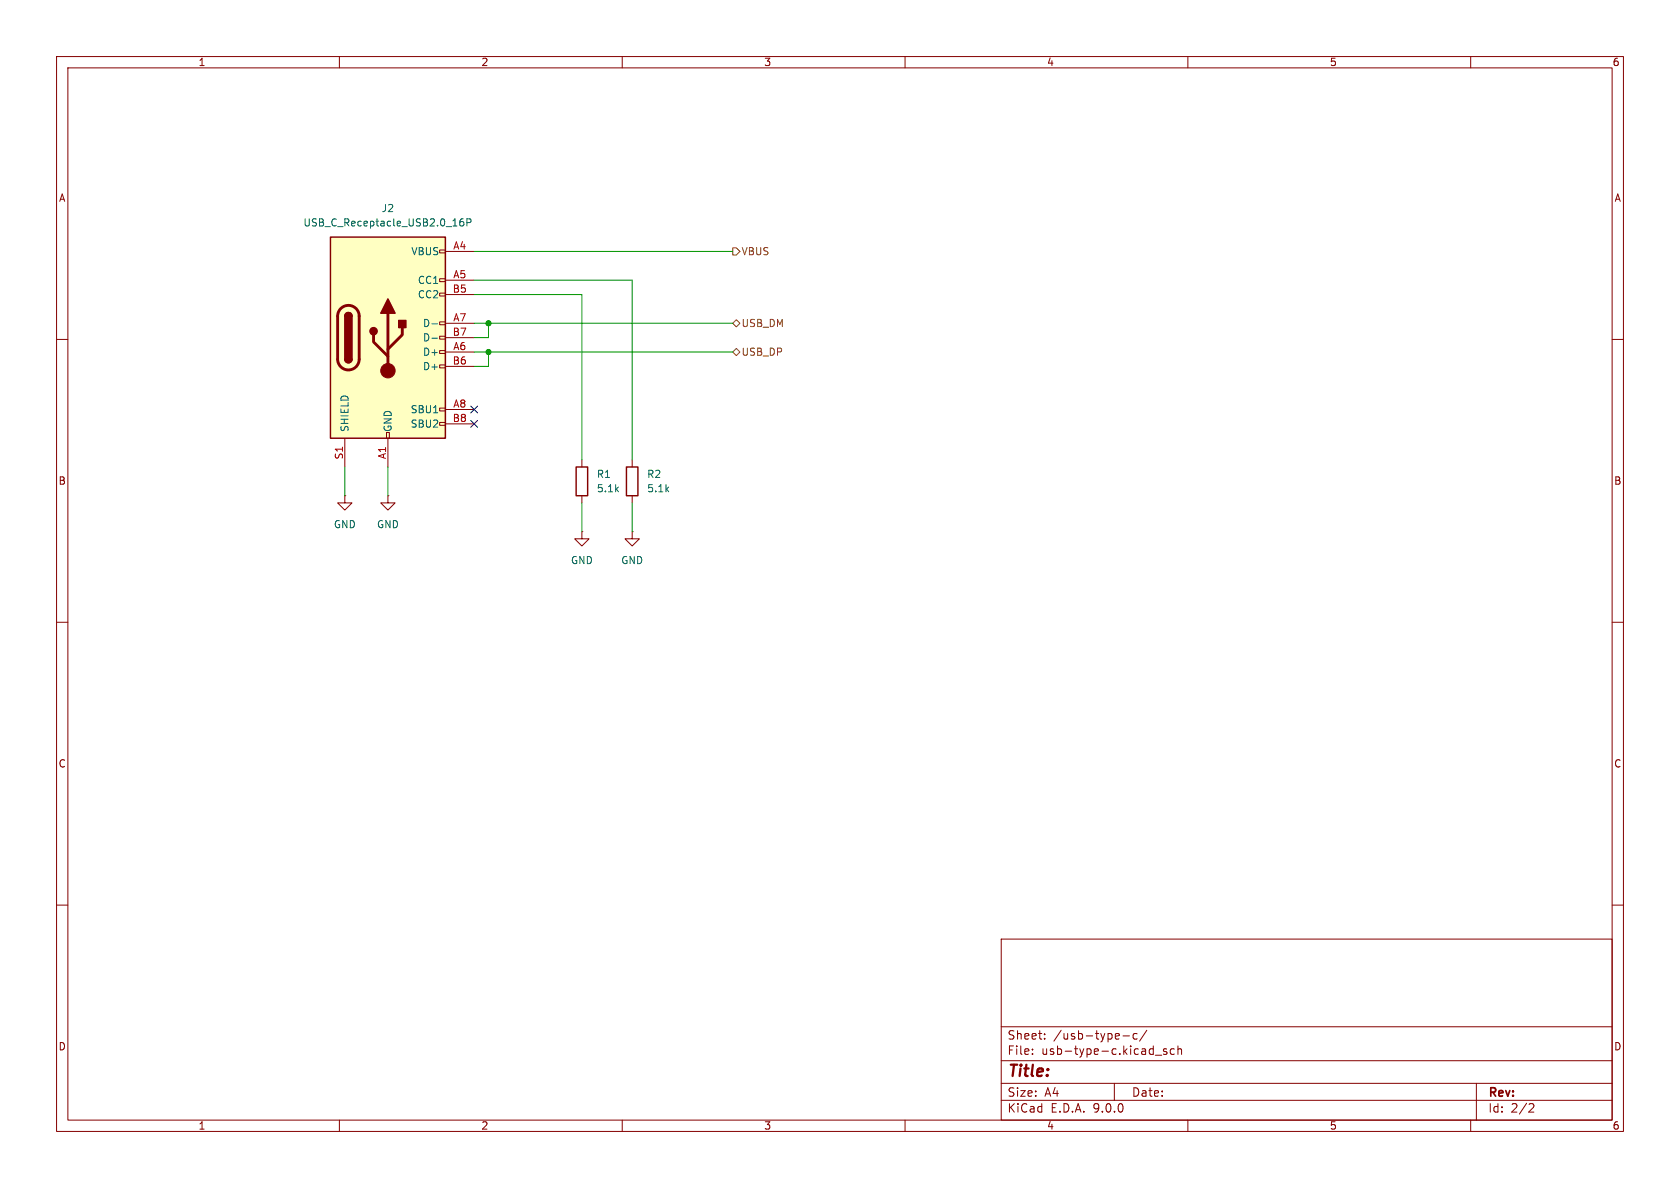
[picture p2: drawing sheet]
<svg xmlns="http://www.w3.org/2000/svg" width="297mm" height="210mm" viewBox="0 0 297 210" stroke-linecap="round" stroke-linejoin="round" font-family="sans-serif">
<g fill="none" stroke="#840000" stroke-width=".18">
<path d="M10 10h277v190h-277zM12 12h273v186h-273zM60 10v2M110 10v2M160 10v2M210 10v2M260 10v2M10 60h2M285 60h2M61 87.6v1.3h1.2l-1.2 1.3-1.3-1.3h1.3M61 87.6h.1M68.6 87.6v1.3h1.2l-1.2 1.3-1.3-1.3h1.3"/>
<path d="M68.6 87.6h.1M102.9 94v1.3h1.2l-1.2 1.2-1.3-1.2h1.3M102.9 94h.1M102.9 81.3v1.3M102.9 87.6v1.3M111.8 94v1.3h1.2l-1.2 1.2-1.3-1.2h1.3M111.8 94h.1M111.8 81.3v1.3M111.8 87.6v1.3M10 110h2M285 110h2M10 160h2"/>
<path d="M177 166h108v32h-108zM285 160h2M60 198v2M110 198v2M160 198v2M177 194.5h108M177 191.5h108M177 187.5h108M177 181.5h108M182.5 186.3v.1M182.5 185.5v.1M184.7 183.6v.1"/>
<path d="M184.7 182.8v.1M197 191.5v3M198.5 183.1h1.2M201 182.8l-.4-.1-.3 .3v.4l.2 .2h.5M202.7 182.1l-1.2 2M204.2 186.5h1.2M206.2 185.5l-.3-.1-.2 .2v.2l.5 .2v.3h-.5M207.6 185.5l-.4-.1-.3 .3v.4l.1 .2h.6M208.2 185.5l.3-.1 .3 .1 .1 .9M208.2 184.9v1.5M210 198v2M260 198v2"/>
<path d="M261 191.5v6.5M270.5 195.1l.5 .1 .2 .3-1 1.1h1"/>
</g>
<path d="M101.9 82.6h2v5h-2zM110.7 82.6h2.1v5h-2.1z" fill="none" stroke="#840000" stroke-width=".25"/>
<path d="M58.4 41.9h20.3v35.6h-20.3z" fill="#ffffc2"/>
<g fill="none" stroke="#840000" stroke-width=".18">
<path d="M77.7 44.2h1v.5h-1zM77.7 49.3h1v.5h-1zM77.7 51.8h1v.5h-1zM77.7 56.9h1v.5h-1zM77.7 59.4h1v.5h-1zM78.7 44.5h5.1M78.7 49.5h5.1M78.7 52.1h5.1M78.7 57.2h5.1M78.7 59.7h5.1M61 77.5v5.1M68.3 76.5h.5v1h-.5z"/>
<path d="M68.6 77.5v5.1M77.7 62h1v.5h-1zM77.7 64.5h1v.5h-1zM77.7 72.1h1v.5h-1zM77.7 74.7h1v.5h-1zM78.7 62.2h5.1M78.7 64.8h5.1M78.7 72.4h5.1M78.7 74.9h5.1"/>
</g>
<path d="M58.4 41.9h20.3v35.6h-20.3zM61 55.9a.64 .64 0 0 1 .6-.7 .64 .64 0 0 1 .6 .7M61 63.5a.64 .64 0 0 0 .6 .6 .64 .64 0 0 0 .6-.6" fill="none" stroke="#840000" stroke-width=".25"/>
<path d="M60.2 54.5a1.9 1.9 0 0 1 2.1-.4 1.9 1.9 0 0 1 1.2 1.8v7.6a1.91 1.91 0 0 1-1.9 1.9 1.91 1.91 0 0 1-1.9-1.9v-7.8l.2-.6zM66 59.2v1.3l2.6 2.5M68.6 55.4v10.1M71.1 57.9v1.3l-2.5 2.5" fill="none" stroke="#840000" stroke-width=".51"/>
<g fill="#840000" stroke="#840000" stroke-width=".25">
<path d="M61 55.9h1.2v7.6h-1.2z"/>
<path d="M61.1 55.4a.64 .64 0 0 1 .7-.1 .64 .64 0 0 1 .4 .6h-1.2z"/>
<path d="M61 63.5h1.2a.64 .64 0 0 1-.6 .6 .64 .64 0 0 1-.6-.6z"/>
<path d="M68.6 52.8l1.2 2.6h-2.5z"/>
<path d="M70.5 56.6h1.3v1.3h-1.3z"/>
<circle cx="66" cy="58.5" r=".63"/>
</g>
<circle cx="68.6" cy="65.5" r="1.27" fill="#840000" stroke="#840000" stroke-width=".18"/>
<path d="M81.9 38.7h-.4a.86 .86 0 0 0 0 1.2l.4-.1 .1-.4-.2-.2h-.4l-.1 .2M82.5 39.3h.7l.1-.2-.1-.3-.7-.1v1.2M76.4 57.2h.9M76.4 59.8h.9" fill="none" stroke="#006464" stroke-width=".18"/>
<path d="M129.5 43.8h.7l.6 .7-.6 .6h-.7zM129.5 57.2l.7-.7 .6 .7-.6 .6zM129.5 62.2l.7-.6 .6 .6-.6 .7z" fill="none" stroke="#725600" stroke-width=".18"/>
<path d="M83.8 44.5h45.7M83.8 49.5h28v31.8M83.8 57.2h45.7M83.8 52.1h19.1v29.2M86.4 57.2v2.5h-2.6M83.8 62.2h45.7M86.4 62.2v2.6h-2.6M61 82.6v5M68.6 82.6v5M102.9 88.9v5.1M111.8 88.9v5.1" fill="none" stroke="#009600" stroke-width=".18"/>
<path d="M83.2 74.3l1.2 1.2M83.2 71.8l1.2 1.2M84.4 74.3l-1.2 1.2M84.4 71.8l-1.2 1.2" fill="none" stroke="#000084" stroke-width=".18"/>
<g fill="#009600" stroke="#009600" stroke-width=".18">
<circle cx="86.4" cy="57.2" r=".46"/>
<circle cx="86.4" cy="62.2" r=".46"/>
</g>
<text font-size="2.8" fill="#840000" x="178" y="190.9">Title:</text>
<g font-size="2.1" fill="#840000">
<text x="178" y="184">Sheet:</text>
<text x="186.2" y="184">/usb-type-c/</text>
<text x="178" y="186.7">File:</text>
<text x="184.1" y="186.7">usb-type-c.kicad_sch</text>
<text x="178" y="196.9">KiCad</text>
<text x="178" y="194.1">Size:</text>
<text x="184.7" y="194.1">A4</text>
<text x="185.7" y="196.9">E.D.A.</text>
<text x="193.3" y="196.9">9.0.0</text>
<text x="200" y="194.1">Date:</text>
<text x="263" y="194.3">Rev:</text>
<text x="263" y="196.9">Id:</text>
<text x="267.1" y="196.9">2/2</text>
</g>
<g font-size="1.8" fill="#840000">
<text x="35" y="11.9">1</text>
<text x="85" y="11.9">2</text>
<text x="135" y="11.9">3</text>
<text x="185" y="11.9">4</text>
<text x="235" y="11.9">5</text>
<text x="285" y="11.9">6</text>
<text x="10.3" y="35.9">A</text>
<text x="285.3" y="35.9">A</text>
<text x="10.3" y="85.9">B</text>
<text x="285.3" y="85.9">B</text>
<text x="10.3" y="135.9">C</text>
<text x="285.3" y="135.9">C</text>
<text x="10.3" y="185.9">D</text>
<text x="285.3" y="185.9">D</text>
<text x="35" y="199.9">1</text>
<text x="85" y="199.9">2</text>
<text x="135" y="199.9">3</text>
<text x="185" y="199.9">4</text>
<text x="235" y="199.9">5</text>
<text x="285" y="199.9">6</text>
</g>
<g font-size="1.8" fill="#006464">
<text x="53.5" y="40.2">USB_C_Receptacle_USB2.0_16P</text>
<text x="67.4" y="37.7">J2</text>
<text x="72.6" y="45.3">VBUS</text>
<text x="73.8" y="50.4">CC1</text>
<text x="73.8" y="52.9">CC2</text>
<text x="74.7" y="58">D-</text>
<text x="74.7" y="60.6">D-</text>
<text x="74.7" y="63.1">D+</text>
<text x="74.7" y="65.6">D+</text>
<text x="61.8" y="76.5" transform="rotate(-90 61.8 76.5)">SHIELD</text>
<text x="69.4" y="76.5" transform="rotate(-90 69.4 76.5)">GND</text>
<text x="72.5" y="73.3">SBU1</text>
<text x="72.5" y="75.8">SBU2</text>
<text x="105.4" y="84.7">R1</text>
<text x="105.4" y="87.2">5.1k</text>
<text x="114.3" y="84.7">R2</text>
<text x="114.3" y="87.2">5.1k</text>
<text x="58.9" y="93.6">GND</text>
<text x="66.5" y="93.6">GND</text>
<text x="100.8" y="99.9">GND</text>
<text x="109.7" y="99.9">GND</text>
</g>
<g font-size="1.8" fill="#a90000">
<text x="80" y="44.2">A4</text>
<text x="79.9" y="51.8">B5</text>
<text x="80" y="49.3">A5</text>
<text x="79.9" y="59.4">B7</text>
<text x="80" y="56.9">A7</text>
<text x="79.9" y="64.5">B6</text>
<text x="80" y="62">A6</text>
<text x="79.9" y="74.7">B8</text>
<text x="80" y="72.1">A8</text>
<text x="60.7" y="81.3" transform="rotate(-90 60.7 81.3)">S1</text>
<text x="68.3" y="81.3" transform="rotate(-90 68.3 81.3)">A1</text>
</g>
<g font-size="1.8" fill="#725600">
<text x="131" y="45.3">VBUS</text>
<text x="131" y="58">USB_DM</text>
<text x="131" y="63.1">USB_DP</text>
</g>
</svg>
